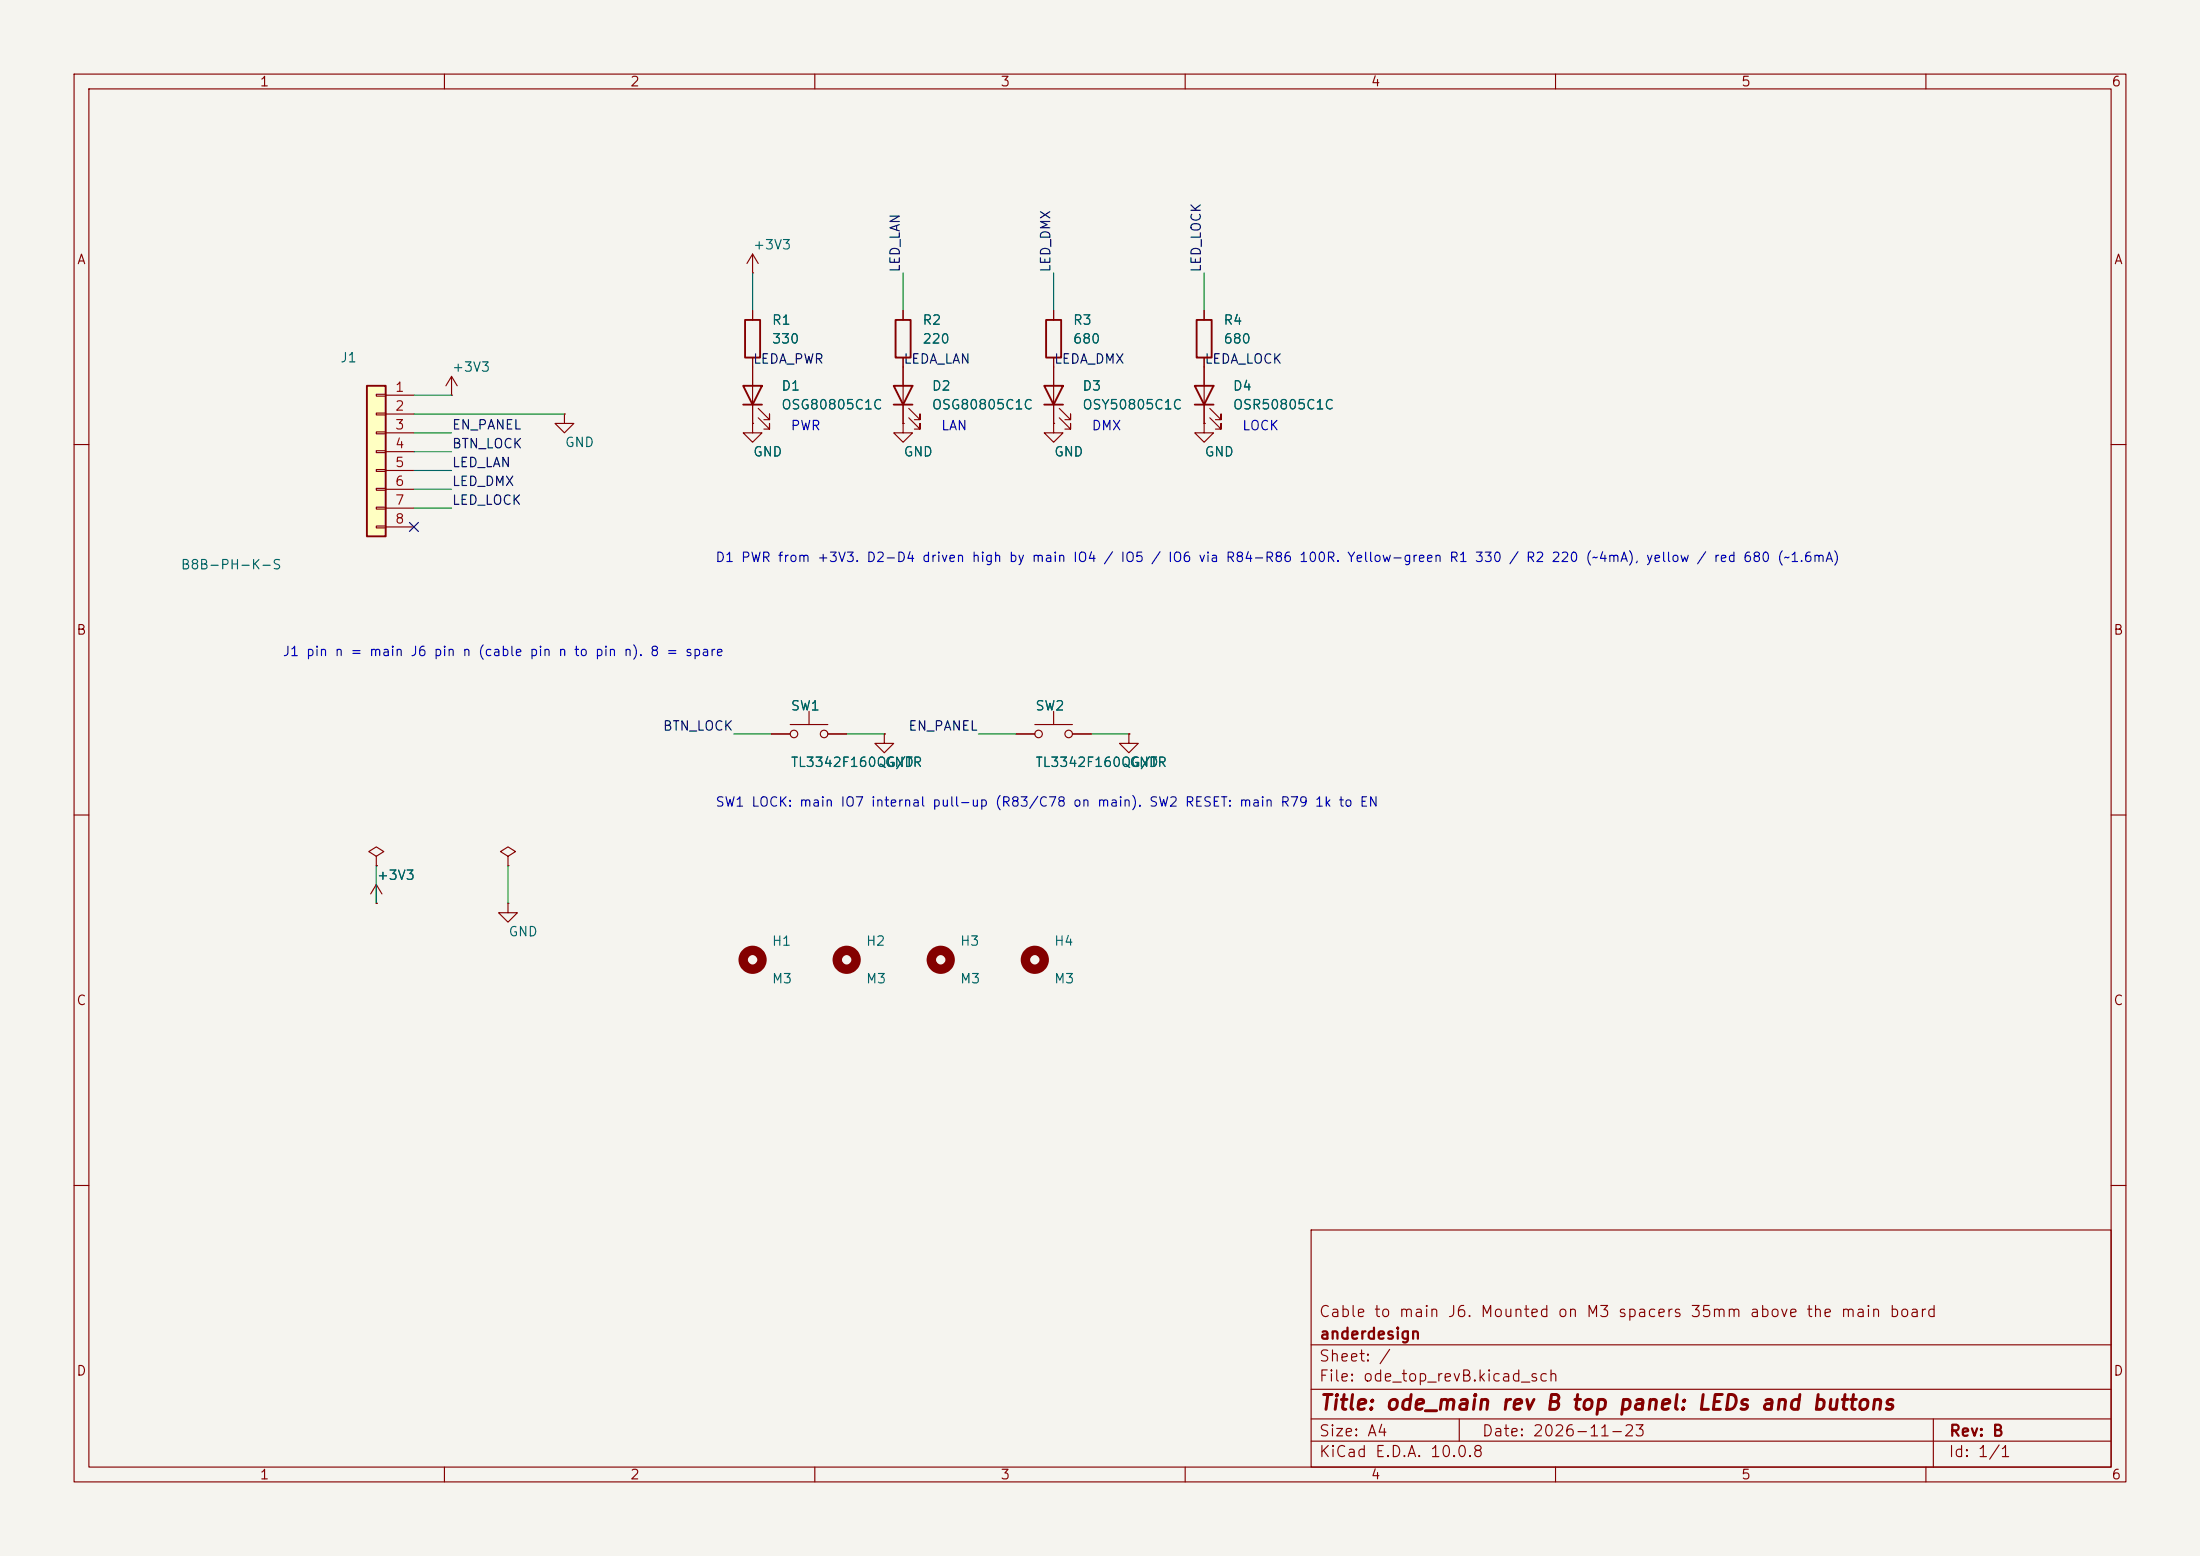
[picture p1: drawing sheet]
(kicad_sch
 (version 20260306)
 (generator "eeschema")
 (generator_version "10.0")
 (paper "A4")
 (title_block
  (title "ode_main rev B top panel: LEDs and buttons")
  (date "2026-11-23")
  (rev "B")
  (company "anderdesign")
  (comment 1 "Cable to main J6. Mounted on M3 spacers 35mm above the main board"))
 (lib_symbols
   (symbol "ode_top_revB:+3V3"
    (power global)
    (pin_numbers (hide yes))
    (pin_names
    (offset 0) (hide yes)) (exclude_from_sim no) (in_bom yes) (on_board yes)
    (in_pos_files yes)
    (duplicate_pin_numbers_are_jumpers no)
    (property "Reference" "#PWR" (at 0 -3.81 0) (show_name no) (do_not_autoplace no) (hide yes) (effects (font (size 1.27 1.27))))
    (property "Value" "+3V3" (at 0 3.556 0) (show_name no) (do_not_autoplace no) (effects (font (size 1.27 1.27))))
    (property "Footprint" "" (at 0 0 0) (show_name no) (do_not_autoplace no) (hide yes) (effects (font (size 1.27 1.27))))
    (property "Datasheet" "" (at 0 0 0) (show_name no) (do_not_autoplace no) (hide yes) (effects (font (size 1.27 1.27))))
    (property "Description" "Power symbol creates a global label with name \"+3V3\"" (at 0 0 0) (show_name no) (do_not_autoplace no) (hide yes) (effects (font (size 1.27 1.27))))
    (symbol "+3V3_0_1"
    (polyline (pts (xy -0.762 1.27) (xy 0 2.54)) (stroke (width 0) (type default)) (fill (type none)))
    (polyline (pts (xy 0 2.54) (xy 0.762 1.27)) (stroke (width 0) (type default)) (fill (type none)))
    (polyline (pts (xy 0 0) (xy 0 2.54)) (stroke (width 0) (type default)) (fill (type none))))
    (symbol "+3V3_1_1"
    (pin power_in line (at 0 0 90) (length 0) (name "" (effects (font (size 1.27 1.27)))) (number "1" (effects (font (size 1.27 1.27))))))
    (embedded_fonts no))
   (symbol "ode_top_revB:Conn_01x08"
    (pin_names
    (offset 1.016) (hide yes)) (exclude_from_sim no) (in_bom yes) (on_board yes)
    (in_pos_files yes)
    (duplicate_pin_numbers_are_jumpers no)
    (property "Reference" "J" (at 0 10.16 0) (show_name no) (do_not_autoplace no) (effects (font (size 1.27 1.27))))
    (property "Value" "Conn_01x08" (at 0 -12.7 0) (show_name no) (do_not_autoplace no) (effects (font (size 1.27 1.27))))
    (property "Footprint" "Connector_JST:JST_PH_B8B-PH-K_1x08_P2.00mm_Vertical" (at 0 0 0) (show_name no) (do_not_autoplace no) (hide yes) (effects (font (size 1.27 1.27))))
    (property "Datasheet" "" (at 0 0 0) (show_name no) (do_not_autoplace no) (hide yes) (effects (font (size 1.27 1.27))))
    (property "Description" "Generic connector, single row, 01x08, script generated (kicad-library-utils/schlib/autogen/connector/)" (at 0 0 0) (show_name no) (do_not_autoplace no) (hide yes) (effects (font (size 1.27 1.27))))
    (symbol "Conn_01x08_1_1"
    (rectangle (start -1.27 8.89) (end 1.27 -11.43) (stroke (width 0.254) (type default)) (fill (type background)))
    (rectangle (start -1.27 7.747) (end 0 7.493) (stroke (width 0.1524) (type default)) (fill (type none)))
    (rectangle (start -1.27 5.207) (end 0 4.953) (stroke (width 0.1524) (type default)) (fill (type none)))
    (rectangle (start -1.27 2.667) (end 0 2.413) (stroke (width 0.1524) (type default)) (fill (type none)))
    (rectangle (start -1.27 0.127) (end 0 -0.127) (stroke (width 0.1524) (type default)) (fill (type none)))
    (rectangle (start -1.27 -2.413) (end 0 -2.667) (stroke (width 0.1524) (type default)) (fill (type none)))
    (rectangle (start -1.27 -4.953) (end 0 -5.207) (stroke (width 0.1524) (type default)) (fill (type none)))
    (rectangle (start -1.27 -7.493) (end 0 -7.747) (stroke (width 0.1524) (type default)) (fill (type none)))
    (rectangle (start -1.27 -10.033) (end 0 -10.287) (stroke (width 0.1524) (type default)) (fill (type none)))
    (pin passive line (at -5.08 7.62 0) (length 3.81) (name "Pin_1" (effects (font (size 1.27 1.27)))) (number "1" (effects (font (size 1.27 1.27)))))
    (pin passive line (at -5.08 5.08 0) (length 3.81) (name "Pin_2" (effects (font (size 1.27 1.27)))) (number "2" (effects (font (size 1.27 1.27)))))
    (pin passive line (at -5.08 2.54 0) (length 3.81) (name "Pin_3" (effects (font (size 1.27 1.27)))) (number "3" (effects (font (size 1.27 1.27)))))
    (pin passive line (at -5.08 0 0) (length 3.81) (name "Pin_4" (effects (font (size 1.27 1.27)))) (number "4" (effects (font (size 1.27 1.27)))))
    (pin passive line (at -5.08 -2.54 0) (length 3.81) (name "Pin_5" (effects (font (size 1.27 1.27)))) (number "5" (effects (font (size 1.27 1.27)))))
    (pin passive line (at -5.08 -5.08 0) (length 3.81) (name "Pin_6" (effects (font (size 1.27 1.27)))) (number "6" (effects (font (size 1.27 1.27)))))
    (pin passive line (at -5.08 -7.62 0) (length 3.81) (name "Pin_7" (effects (font (size 1.27 1.27)))) (number "7" (effects (font (size 1.27 1.27)))))
    (pin passive line (at -5.08 -10.16 0) (length 3.81) (name "Pin_8" (effects (font (size 1.27 1.27)))) (number "8" (effects (font (size 1.27 1.27))))))
    (embedded_fonts no))
   (symbol "ode_top_revB:GND"
    (power global)
    (pin_numbers (hide yes))
    (pin_names
    (offset 0) (hide yes)) (exclude_from_sim no) (in_bom yes) (on_board yes)
    (in_pos_files yes)
    (duplicate_pin_numbers_are_jumpers no)
    (property "Reference" "#PWR" (at 0 -6.35 0) (show_name no) (do_not_autoplace no) (hide yes) (effects (font (size 1.27 1.27))))
    (property "Value" "GND" (at 0 -3.81 0) (show_name no) (do_not_autoplace no) (effects (font (size 1.27 1.27))))
    (property "Footprint" "" (at 0 0 0) (show_name no) (do_not_autoplace no) (hide yes) (effects (font (size 1.27 1.27))))
    (property "Datasheet" "" (at 0 0 0) (show_name no) (do_not_autoplace no) (hide yes) (effects (font (size 1.27 1.27))))
    (property "Description" "Power symbol creates a global label with name \"GND\" , ground" (at 0 0 0) (show_name no) (do_not_autoplace no) (hide yes) (effects (font (size 1.27 1.27))))
    (symbol "GND_0_1"
    (polyline (pts (xy 0 0) (xy 0 -1.27) (xy 1.27 -1.27) (xy 0 -2.54) (xy -1.27 -1.27) (xy 0 -1.27)) (stroke (width 0) (type default)) (fill (type none))))
    (symbol "GND_1_1"
    (pin power_in line (at 0 0 270) (length 0) (name "" (effects (font (size 1.27 1.27)))) (number "1" (effects (font (size 1.27 1.27))))))
    (embedded_fonts no))
   (symbol "ode_top_revB:LED"
    (pin_numbers (hide yes))
    (pin_names
    (offset 1.016) (hide yes)) (exclude_from_sim no) (in_bom yes) (on_board yes)
    (in_pos_files yes)
    (duplicate_pin_numbers_are_jumpers no)
    (property "Reference" "D" (at 0 2.54 0) (show_name no) (do_not_autoplace no) (effects (font (size 1.27 1.27))))
    (property "Value" "LED" (at 0 -2.54 0) (show_name no) (do_not_autoplace no) (effects (font (size 1.27 1.27))))
    (property "Footprint" "LED_SMD:LED_0805_2012Metric_Pad1.15x1.40mm_HandSolder" (at 0 0 0) (show_name no) (do_not_autoplace no) (hide yes) (effects (font (size 1.27 1.27))))
    (property "Datasheet" "" (at 0 0 0) (show_name no) (do_not_autoplace no) (hide yes) (effects (font (size 1.27 1.27))))
    (property "Description" "Light emitting diode" (at 0 0 0) (show_name no) (do_not_autoplace no) (hide yes) (effects (font (size 1.27 1.27))))
    (property "Sim.Pins" "1=K 2=A" (at 0 0 0) (show_name no) (do_not_autoplace no) (hide yes) (effects (font (size 1.27 1.27))))
    (symbol "LED_0_1"
    (polyline (pts (xy -3.048 -0.762) (xy -4.572 -2.286) (xy -3.81 -2.286) (xy -4.572 -2.286) (xy -4.572 -1.524)) (stroke (width 0) (type default)) (fill (type none)))
    (polyline (pts (xy -1.778 -0.762) (xy -3.302 -2.286) (xy -2.54 -2.286) (xy -3.302 -2.286) (xy -3.302 -1.524)) (stroke (width 0) (type default)) (fill (type none)))
    (polyline (pts (xy -1.27 0) (xy 1.27 0)) (stroke (width 0) (type default)) (fill (type none)))
    (polyline (pts (xy -1.27 -1.27) (xy -1.27 1.27)) (stroke (width 0.254) (type default)) (fill (type none)))
    (polyline (pts (xy 1.27 -1.27) (xy 1.27 1.27) (xy -1.27 0) (xy 1.27 -1.27)) (stroke (width 0.254) (type default)) (fill (type none))))
    (symbol "LED_1_1"
    (pin passive line (at -3.81 0 0) (length 2.54) (name "K" (effects (font (size 1.27 1.27)))) (number "1" (effects (font (size 1.27 1.27)))))
    (pin passive line (at 3.81 0 180) (length 2.54) (name "A" (effects (font (size 1.27 1.27)))) (number "2" (effects (font (size 1.27 1.27))))))
    (embedded_fonts no))
   (symbol "ode_top_revB:MountingHole"
    (pin_names
    (offset 1.016)) (exclude_from_sim no) (in_bom no) (on_board yes)
    (in_pos_files yes)
    (duplicate_pin_numbers_are_jumpers no)
    (property "Reference" "H" (at 0 5.08 0) (show_name no) (do_not_autoplace no) (effects (font (size 1.27 1.27))))
    (property "Value" "MountingHole" (at 0 3.175 0) (show_name no) (do_not_autoplace no) (effects (font (size 1.27 1.27))))
    (property "Footprint" "MountingHole:MountingHole_3.2mm_M3" (at 0 0 0) (show_name no) (do_not_autoplace no) (hide yes) (effects (font (size 1.27 1.27))))
    (property "Datasheet" "" (at 0 0 0) (show_name no) (do_not_autoplace no) (hide yes) (effects (font (size 1.27 1.27))))
    (property "Description" "Mounting Hole without connection" (at 0 0 0) (show_name no) (do_not_autoplace no) (hide yes) (effects (font (size 1.27 1.27))))
    (symbol "MountingHole_0_1"
    (circle (center 0 0) (radius 1.27) (stroke (width 1.27) (type default)) (fill (type none))))
    (embedded_fonts no))
   (symbol "ode_top_revB:PWR_FLAG"
    (power global)
    (pin_numbers (hide yes))
    (pin_names
    (offset 0) (hide yes)) (exclude_from_sim no) (in_bom yes) (on_board yes)
    (in_pos_files yes)
    (duplicate_pin_numbers_are_jumpers no)
    (property "Reference" "#FLG" (at 0 1.905 0) (show_name no) (do_not_autoplace no) (hide yes) (effects (font (size 1.27 1.27))))
    (property "Value" "PWR_FLAG" (at 0 3.81 0) (show_name no) (do_not_autoplace no) (effects (font (size 1.27 1.27))))
    (property "Footprint" "" (at 0 0 0) (show_name no) (do_not_autoplace no) (hide yes) (effects (font (size 1.27 1.27))))
    (property "Datasheet" "" (at 0 0 0) (show_name no) (do_not_autoplace no) (hide yes) (effects (font (size 1.27 1.27))))
    (property "Description" "Special symbol for telling ERC where power comes from" (at 0 0 0) (show_name no) (do_not_autoplace no) (hide yes) (effects (font (size 1.27 1.27))))
    (symbol "PWR_FLAG_0_0"
    (pin power_out line (at 0 0 90) (length 0) (name "" (effects (font (size 1.27 1.27)))) (number "1" (effects (font (size 1.27 1.27))))))
    (symbol "PWR_FLAG_0_1"
    (polyline (pts (xy 0 0) (xy 0 1.27) (xy -1.016 1.905) (xy 0 2.54) (xy 1.016 1.905) (xy 0 1.27)) (stroke (width 0) (type default)) (fill (type none))))
    (embedded_fonts no))
   (symbol "ode_top_revB:R"
    (pin_numbers (hide yes))
    (pin_names
    (offset 0)) (exclude_from_sim no) (in_bom yes) (on_board yes)
    (in_pos_files yes)
    (duplicate_pin_numbers_are_jumpers no)
    (property "Reference" "R" (at 2.032 0 90) (show_name no) (do_not_autoplace no) (effects (font (size 1.27 1.27))))
    (property "Value" "R" (at 0 0 90) (show_name no) (do_not_autoplace no) (effects (font (size 1.27 1.27))))
    (property "Footprint" "Resistor_SMD:R_0805_2012Metric_Pad1.20x1.40mm_HandSolder" (at -1.778 0 90) (show_name no) (do_not_autoplace no) (hide yes) (effects (font (size 1.27 1.27))))
    (property "Datasheet" "" (at 0 0 0) (show_name no) (do_not_autoplace no) (hide yes) (effects (font (size 1.27 1.27))))
    (property "Description" "Resistor" (at 0 0 0) (show_name no) (do_not_autoplace no) (hide yes) (effects (font (size 1.27 1.27))))
    (symbol "R_0_1"
    (rectangle (start -1.016 -2.54) (end 1.016 2.54) (stroke (width 0.254) (type default)) (fill (type none))))
    (symbol "R_1_1"
    (pin passive line (at 0 3.81 270) (length 1.27) (name "" (effects (font (size 1.27 1.27)))) (number "1" (effects (font (size 1.27 1.27)))))
    (pin passive line (at 0 -3.81 90) (length 1.27) (name "" (effects (font (size 1.27 1.27)))) (number "2" (effects (font (size 1.27 1.27))))))
    (embedded_fonts no))
   (symbol "ode_top_revB:SW_Push"
    (pin_numbers (hide yes))
    (pin_names
    (offset 1.016) (hide yes)) (exclude_from_sim no) (in_bom yes) (on_board yes)
    (in_pos_files yes)
    (duplicate_pin_numbers_are_jumpers no)
    (property "Reference" "SW" (at 1.27 2.54 0) (show_name no) (do_not_autoplace no) (effects (font (size 1.27 1.27)) (justify left)))
    (property "Value" "SW_Push" (at 0 -1.524 0) (show_name no) (do_not_autoplace no) (effects (font (size 1.27 1.27))))
    (property "Footprint" "Button_Switch_SMD:SW_SPST_TL3342" (at 0 5.08 0) (show_name no) (do_not_autoplace no) (hide yes) (effects (font (size 1.27 1.27))))
    (property "Datasheet" "" (at 0 5.08 0) (show_name no) (do_not_autoplace no) (hide yes) (effects (font (size 1.27 1.27))))
    (property "Description" "Push button switch, generic, two pins" (at 0 0 0) (show_name no) (do_not_autoplace no) (hide yes) (effects (font (size 1.27 1.27))))
    (symbol "SW_Push_0_1"
    (circle (center -2.032 0) (radius 0.508) (stroke (width 0) (type default)) (fill (type none)))
    (polyline (pts (xy 0 1.27) (xy 0 3.048)) (stroke (width 0) (type default)) (fill (type none)))
    (circle (center 2.032 0) (radius 0.508) (stroke (width 0) (type default)) (fill (type none)))
    (polyline (pts (xy 2.54 1.27) (xy -2.54 1.27)) (stroke (width 0) (type default)) (fill (type none)))
    (pin passive line (at -5.08 0 0) (length 2.54) (name "1" (effects (font (size 1.27 1.27)))) (number "1" (effects (font (size 1.27 1.27)))))
    (pin passive line (at 5.08 0 180) (length 2.54) (name "2" (effects (font (size 1.27 1.27)))) (number "2" (effects (font (size 1.27 1.27))))))
    (embedded_fonts no)))
 (wire
  (pts (xy 55.88 53.34) (xy 60.96 53.34))
  (stroke (width 0) (type default)))
 (wire
  (pts (xy 55.88 58.42) (xy 60.96 58.42))
  (stroke (width 0) (type default)))
 (wire
  (pts (xy 55.88 60.96) (xy 60.96 60.96))
  (stroke (width 0) (type default)))
 (wire
  (pts (xy 55.88 63.5) (xy 60.96 63.5))
  (stroke (width 0) (type default)))
 (wire
  (pts (xy 55.88 66.04) (xy 60.96 66.04))
  (stroke (width 0) (type default)))
 (wire
  (pts (xy 55.88 68.58) (xy 60.96 68.58))
  (stroke (width 0) (type default)))
 (wire
  (pts (xy 55.88 55.88) (xy 76.2 55.88))
  (stroke (width 0) (type default)))
 (wire
  (pts (xy 101.6 41.91) (xy 101.6 36.83))
  (stroke (width 0) (type default)))
 (wire
  (pts (xy 121.92 41.91) (xy 121.92 36.83))
  (stroke (width 0) (type default)))
 (wire
  (pts (xy 142.24 41.91) (xy 142.24 36.83))
  (stroke (width 0) (type default)))
 (wire
  (pts (xy 162.56 41.91) (xy 162.56 36.83))
  (stroke (width 0) (type default)))
 (wire
  (pts (xy 104.14 99.06) (xy 99.06 99.06))
  (stroke (width 0) (type default)))
 (wire
  (pts (xy 114.3 99.06) (xy 119.38 99.06))
  (stroke (width 0) (type default)))
 (wire
  (pts (xy 137.16 99.06) (xy 132.08 99.06))
  (stroke (width 0) (type default)))
 (wire
  (pts (xy 147.32 99.06) (xy 152.4 99.06))
  (stroke (width 0) (type default)))
 (wire
  (pts (xy 50.8 116.84) (xy 50.8 121.92))
  (stroke (width 0) (type default)))
 (wire
  (pts (xy 68.58 116.84) (xy 68.58 121.92))
  (stroke (width 0) (type default)))
 (symbol
  (lib_id "ode_top_revB:Conn_01x08")
  (at 50.8 60.96 0)
  (mirror y)
  (unit 1)
  (body_style 1)
  (exclude_from_sim no)
  (in_bom yes)
  (on_board yes)
  (in_pos_files yes)
  (dnp no)
  (property "Reference" "J1" (at 48.26 48.26 0) (show_name no) (do_not_autoplace no) (effects (font (size 1.27 1.27)) (justify left)))
  (property "Value" "B8B-PH-K-S" (at 38.1 76.2 0) (show_name no) (do_not_autoplace no) (effects (font (size 1.27 1.27)) (justify left)))
  (property "Footprint" "Connector_JST:JST_PH_B8B-PH-K_1x08_P2.00mm_Vertical" (at 50.8 60.96 0) (show_name no) (do_not_autoplace no) (hide yes) (effects (font (size 1.27 1.27)) (justify left)))
  (property "Datasheet" "" (at 50.8 60.96 0) (show_name no) (do_not_autoplace no) (hide yes) (effects (font (size 1.27 1.27)) (justify left)))
  (property "Description" "" (at 50.8 60.96 0) (show_name no) (do_not_autoplace no) (hide yes) (effects (font (size 1.27 1.27)) (justify left)))
  (pin "1")
  (pin "2")
  (pin "3")
  (pin "4")
  (pin "5")
  (pin "6")
  (pin "7")
  (pin "8"))
 (no_connect
  (at 55.88 71.12))
 (symbol
  (lib_id "ode_top_revB:+3V3")
  (at 60.96 53.34 0)
  (unit 1)
  (body_style 1)
  (exclude_from_sim no)
  (in_bom yes)
  (on_board yes)
  (in_pos_files yes)
  (dnp no)
  (property "Reference" "#PWR3001" (at 60.96 53.34 0) (show_name no) (do_not_autoplace no) (hide yes) (effects (font (size 1.27 1.27)) (justify left)))
  (property "Value" "+3V3" (at 60.96 49.53 0) (show_name no) (do_not_autoplace no) (effects (font (size 1.27 1.27)) (justify left)))
  (property "Footprint" "" (at 60.96 53.34 0) (show_name no) (do_not_autoplace no) (hide yes) (effects (font (size 1.27 1.27)) (justify left)))
  (property "Datasheet" "" (at 60.96 53.34 0) (show_name no) (do_not_autoplace no) (hide yes) (effects (font (size 1.27 1.27)) (justify left)))
  (property "Description" "" (at 60.96 53.34 0) (show_name no) (do_not_autoplace no) (hide yes) (effects (font (size 1.27 1.27)) (justify left)))
  (pin "1"))
 (label "EN_PANEL"
  (at 60.96 58.42 0)
  (effects (font (size 1.27 1.27)) (justify left bottom)))
 (label "BTN_LOCK"
  (at 60.96 60.96 0)
  (effects (font (size 1.27 1.27)) (justify left bottom)))
 (label "LED_LAN"
  (at 60.96 63.5 0)
  (effects (font (size 1.27 1.27)) (justify left bottom)))
 (label "LED_DMX"
  (at 60.96 66.04 0)
  (effects (font (size 1.27 1.27)) (justify left bottom)))
 (label "LED_LOCK"
  (at 60.96 68.58 0)
  (effects (font (size 1.27 1.27)) (justify left bottom)))
 (symbol
  (lib_id "ode_top_revB:GND")
  (at 76.2 55.88 0)
  (unit 1)
  (body_style 1)
  (exclude_from_sim no)
  (in_bom yes)
  (on_board yes)
  (in_pos_files yes)
  (dnp no)
  (property "Reference" "#GND001" (at 76.2 55.88 0) (show_name no) (do_not_autoplace no) (hide yes) (effects (font (size 1.27 1.27)) (justify left)))
  (property "Value" "GND" (at 76.2 59.69 0) (show_name no) (do_not_autoplace no) (effects (font (size 1.27 1.27)) (justify left)))
  (property "Footprint" "" (at 76.2 55.88 0) (show_name no) (do_not_autoplace no) (hide yes) (effects (font (size 1.27 1.27)) (justify left)))
  (property "Datasheet" "" (at 76.2 55.88 0) (show_name no) (do_not_autoplace no) (hide yes) (effects (font (size 1.27 1.27)) (justify left)))
  (property "Description" "" (at 76.2 55.88 0) (show_name no) (do_not_autoplace no) (hide yes) (effects (font (size 1.27 1.27)) (justify left)))
  (pin "1"))
 (text "J1 pin n = main J6 pin n (cable pin n to pin n). 8 = spare"
  (exclude_from_sim no)
  (at 38.1 88.9 0)
  (effects (font (size 1.27 1.27)) (justify left bottom)))
 (symbol
  (lib_id "ode_top_revB:R")
  (at 101.6 45.72 0)
  (unit 1)
  (body_style 1)
  (exclude_from_sim no)
  (in_bom yes)
  (on_board yes)
  (in_pos_files yes)
  (dnp no)
  (property "Reference" "R1" (at 104.14 43.18 0) (show_name no) (do_not_autoplace no) (effects (font (size 1.27 1.27)) (justify left)))
  (property "Value" "330" (at 104.14 45.72 0) (show_name no) (do_not_autoplace no) (effects (font (size 1.27 1.27)) (justify left)))
  (property "Footprint" "Resistor_SMD:R_0805_2012Metric_Pad1.20x1.40mm_HandSolder" (at 101.6 45.72 0) (show_name no) (do_not_autoplace no) (hide yes) (effects (font (size 1.27 1.27)) (justify left)))
  (property "Datasheet" "" (at 101.6 45.72 0) (show_name no) (do_not_autoplace no) (hide yes) (effects (font (size 1.27 1.27)) (justify left)))
  (property "Description" "" (at 101.6 45.72 0) (show_name no) (do_not_autoplace no) (hide yes) (effects (font (size 1.27 1.27)) (justify left)))
  (pin "1")
  (pin "2"))
 (symbol
  (lib_id "ode_top_revB:+3V3")
  (at 101.6 36.83 0)
  (unit 1)
  (body_style 1)
  (exclude_from_sim no)
  (in_bom yes)
  (on_board yes)
  (in_pos_files yes)
  (dnp no)
  (property "Reference" "#PWR3002" (at 101.6 36.83 0) (show_name no) (do_not_autoplace no) (hide yes) (effects (font (size 1.27 1.27)) (justify left)))
  (property "Value" "+3V3" (at 101.6 33.02 0) (show_name no) (do_not_autoplace no) (effects (font (size 1.27 1.27)) (justify left)))
  (property "Footprint" "" (at 101.6 36.83 0) (show_name no) (do_not_autoplace no) (hide yes) (effects (font (size 1.27 1.27)) (justify left)))
  (property "Datasheet" "" (at 101.6 36.83 0) (show_name no) (do_not_autoplace no) (hide yes) (effects (font (size 1.27 1.27)) (justify left)))
  (property "Description" "" (at 101.6 36.83 0) (show_name no) (do_not_autoplace no) (hide yes) (effects (font (size 1.27 1.27)) (justify left)))
  (pin "1"))
 (label "LEDA_PWR"
  (at 101.6 49.53 0)
  (effects (font (size 1.27 1.27)) (justify left bottom)))
 (text "PWR"
  (exclude_from_sim no)
  (at 106.68 58.42 0)
  (effects (font (size 1.27 1.27)) (justify left bottom)))
 (symbol
  (lib_id "ode_top_revB:LED")
  (at 101.6 53.34 90)
  (unit 1)
  (body_style 1)
  (exclude_from_sim no)
  (in_bom yes)
  (on_board yes)
  (in_pos_files yes)
  (dnp no)
  (property "Reference" "D1" (at 105.41 52.07 270) (show_name no) (do_not_autoplace no) (effects (font (size 1.27 1.27)) (justify left)))
  (property "Value" "OSG80805C1C" (at 105.41 54.61 270) (show_name no) (do_not_autoplace no) (effects (font (size 1.27 1.27)) (justify left)))
  (property "Footprint" "LED_SMD:LED_0805_2012Metric_Pad1.15x1.40mm_HandSolder" (at 101.6 53.34 270) (show_name no) (do_not_autoplace no) (hide yes) (effects (font (size 1.27 1.27)) (justify left)))
  (property "Datasheet" "" (at 101.6 53.34 270) (show_name no) (do_not_autoplace no) (hide yes) (effects (font (size 1.27 1.27)) (justify left)))
  (property "Description" "" (at 101.6 53.34 270) (show_name no) (do_not_autoplace no) (hide yes) (effects (font (size 1.27 1.27)) (justify left)))
  (pin "1")
  (pin "2"))
 (symbol
  (lib_id "ode_top_revB:GND")
  (at 101.6 57.15 0)
  (unit 1)
  (body_style 1)
  (exclude_from_sim no)
  (in_bom yes)
  (on_board yes)
  (in_pos_files yes)
  (dnp no)
  (property "Reference" "#GND002" (at 101.6 57.15 0) (show_name no) (do_not_autoplace no) (hide yes) (effects (font (size 1.27 1.27)) (justify left)))
  (property "Value" "GND" (at 101.6 60.96 0) (show_name no) (do_not_autoplace no) (effects (font (size 1.27 1.27)) (justify left)))
  (property "Footprint" "" (at 101.6 57.15 0) (show_name no) (do_not_autoplace no) (hide yes) (effects (font (size 1.27 1.27)) (justify left)))
  (property "Datasheet" "" (at 101.6 57.15 0) (show_name no) (do_not_autoplace no) (hide yes) (effects (font (size 1.27 1.27)) (justify left)))
  (property "Description" "" (at 101.6 57.15 0) (show_name no) (do_not_autoplace no) (hide yes) (effects (font (size 1.27 1.27)) (justify left)))
  (pin "1"))
 (symbol
  (lib_id "ode_top_revB:R")
  (at 121.92 45.72 0)
  (unit 1)
  (body_style 1)
  (exclude_from_sim no)
  (in_bom yes)
  (on_board yes)
  (in_pos_files yes)
  (dnp no)
  (property "Reference" "R2" (at 124.46 43.18 0) (show_name no) (do_not_autoplace no) (effects (font (size 1.27 1.27)) (justify left)))
  (property "Value" "220" (at 124.46 45.72 0) (show_name no) (do_not_autoplace no) (effects (font (size 1.27 1.27)) (justify left)))
  (property "Footprint" "Resistor_SMD:R_0805_2012Metric_Pad1.20x1.40mm_HandSolder" (at 121.92 45.72 0) (show_name no) (do_not_autoplace no) (hide yes) (effects (font (size 1.27 1.27)) (justify left)))
  (property "Datasheet" "" (at 121.92 45.72 0) (show_name no) (do_not_autoplace no) (hide yes) (effects (font (size 1.27 1.27)) (justify left)))
  (property "Description" "" (at 121.92 45.72 0) (show_name no) (do_not_autoplace no) (hide yes) (effects (font (size 1.27 1.27)) (justify left)))
  (pin "1")
  (pin "2"))
 (label "LED_LAN"
  (at 121.92 36.83 90)
  (effects (font (size 1.27 1.27)) (justify left bottom)))
 (label "LEDA_LAN"
  (at 121.92 49.53 0)
  (effects (font (size 1.27 1.27)) (justify left bottom)))
 (text "LAN"
  (exclude_from_sim no)
  (at 127 58.42 0)
  (effects (font (size 1.27 1.27)) (justify left bottom)))
 (symbol
  (lib_id "ode_top_revB:LED")
  (at 121.92 53.34 90)
  (unit 1)
  (body_style 1)
  (exclude_from_sim no)
  (in_bom yes)
  (on_board yes)
  (in_pos_files yes)
  (dnp no)
  (property "Reference" "D2" (at 125.73 52.07 270) (show_name no) (do_not_autoplace no) (effects (font (size 1.27 1.27)) (justify left)))
  (property "Value" "OSG80805C1C" (at 125.73 54.61 270) (show_name no) (do_not_autoplace no) (effects (font (size 1.27 1.27)) (justify left)))
  (property "Footprint" "LED_SMD:LED_0805_2012Metric_Pad1.15x1.40mm_HandSolder" (at 121.92 53.34 270) (show_name no) (do_not_autoplace no) (hide yes) (effects (font (size 1.27 1.27)) (justify left)))
  (property "Datasheet" "" (at 121.92 53.34 270) (show_name no) (do_not_autoplace no) (hide yes) (effects (font (size 1.27 1.27)) (justify left)))
  (property "Description" "" (at 121.92 53.34 270) (show_name no) (do_not_autoplace no) (hide yes) (effects (font (size 1.27 1.27)) (justify left)))
  (pin "1")
  (pin "2"))
 (symbol
  (lib_id "ode_top_revB:GND")
  (at 121.92 57.15 0)
  (unit 1)
  (body_style 1)
  (exclude_from_sim no)
  (in_bom yes)
  (on_board yes)
  (in_pos_files yes)
  (dnp no)
  (property "Reference" "#GND003" (at 121.92 57.15 0) (show_name no) (do_not_autoplace no) (hide yes) (effects (font (size 1.27 1.27)) (justify left)))
  (property "Value" "GND" (at 121.92 60.96 0) (show_name no) (do_not_autoplace no) (effects (font (size 1.27 1.27)) (justify left)))
  (property "Footprint" "" (at 121.92 57.15 0) (show_name no) (do_not_autoplace no) (hide yes) (effects (font (size 1.27 1.27)) (justify left)))
  (property "Datasheet" "" (at 121.92 57.15 0) (show_name no) (do_not_autoplace no) (hide yes) (effects (font (size 1.27 1.27)) (justify left)))
  (property "Description" "" (at 121.92 57.15 0) (show_name no) (do_not_autoplace no) (hide yes) (effects (font (size 1.27 1.27)) (justify left)))
  (pin "1"))
 (symbol
  (lib_id "ode_top_revB:R")
  (at 142.24 45.72 0)
  (unit 1)
  (body_style 1)
  (exclude_from_sim no)
  (in_bom yes)
  (on_board yes)
  (in_pos_files yes)
  (dnp no)
  (property "Reference" "R3" (at 144.78 43.18 0) (show_name no) (do_not_autoplace no) (effects (font (size 1.27 1.27)) (justify left)))
  (property "Value" "680" (at 144.78 45.72 0) (show_name no) (do_not_autoplace no) (effects (font (size 1.27 1.27)) (justify left)))
  (property "Footprint" "Resistor_SMD:R_0805_2012Metric_Pad1.20x1.40mm_HandSolder" (at 142.24 45.72 0) (show_name no) (do_not_autoplace no) (hide yes) (effects (font (size 1.27 1.27)) (justify left)))
  (property "Datasheet" "" (at 142.24 45.72 0) (show_name no) (do_not_autoplace no) (hide yes) (effects (font (size 1.27 1.27)) (justify left)))
  (property "Description" "" (at 142.24 45.72 0) (show_name no) (do_not_autoplace no) (hide yes) (effects (font (size 1.27 1.27)) (justify left)))
  (pin "1")
  (pin "2"))
 (label "LED_DMX"
  (at 142.24 36.83 90)
  (effects (font (size 1.27 1.27)) (justify left bottom)))
 (label "LEDA_DMX"
  (at 142.24 49.53 0)
  (effects (font (size 1.27 1.27)) (justify left bottom)))
 (text "DMX"
  (exclude_from_sim no)
  (at 147.32 58.42 0)
  (effects (font (size 1.27 1.27)) (justify left bottom)))
 (symbol
  (lib_id "ode_top_revB:LED")
  (at 142.24 53.34 90)
  (unit 1)
  (body_style 1)
  (exclude_from_sim no)
  (in_bom yes)
  (on_board yes)
  (in_pos_files yes)
  (dnp no)
  (property "Reference" "D3" (at 146.05 52.07 270) (show_name no) (do_not_autoplace no) (effects (font (size 1.27 1.27)) (justify left)))
  (property "Value" "OSY50805C1C" (at 146.05 54.61 270) (show_name no) (do_not_autoplace no) (effects (font (size 1.27 1.27)) (justify left)))
  (property "Footprint" "LED_SMD:LED_0805_2012Metric_Pad1.15x1.40mm_HandSolder" (at 142.24 53.34 270) (show_name no) (do_not_autoplace no) (hide yes) (effects (font (size 1.27 1.27)) (justify left)))
  (property "Datasheet" "" (at 142.24 53.34 270) (show_name no) (do_not_autoplace no) (hide yes) (effects (font (size 1.27 1.27)) (justify left)))
  (property "Description" "" (at 142.24 53.34 270) (show_name no) (do_not_autoplace no) (hide yes) (effects (font (size 1.27 1.27)) (justify left)))
  (pin "1")
  (pin "2"))
 (symbol
  (lib_id "ode_top_revB:GND")
  (at 142.24 57.15 0)
  (unit 1)
  (body_style 1)
  (exclude_from_sim no)
  (in_bom yes)
  (on_board yes)
  (in_pos_files yes)
  (dnp no)
  (property "Reference" "#GND004" (at 142.24 57.15 0) (show_name no) (do_not_autoplace no) (hide yes) (effects (font (size 1.27 1.27)) (justify left)))
  (property "Value" "GND" (at 142.24 60.96 0) (show_name no) (do_not_autoplace no) (effects (font (size 1.27 1.27)) (justify left)))
  (property "Footprint" "" (at 142.24 57.15 0) (show_name no) (do_not_autoplace no) (hide yes) (effects (font (size 1.27 1.27)) (justify left)))
  (property "Datasheet" "" (at 142.24 57.15 0) (show_name no) (do_not_autoplace no) (hide yes) (effects (font (size 1.27 1.27)) (justify left)))
  (property "Description" "" (at 142.24 57.15 0) (show_name no) (do_not_autoplace no) (hide yes) (effects (font (size 1.27 1.27)) (justify left)))
  (pin "1"))
 (symbol
  (lib_id "ode_top_revB:R")
  (at 162.56 45.72 0)
  (unit 1)
  (body_style 1)
  (exclude_from_sim no)
  (in_bom yes)
  (on_board yes)
  (in_pos_files yes)
  (dnp no)
  (property "Reference" "R4" (at 165.1 43.18 0) (show_name no) (do_not_autoplace no) (effects (font (size 1.27 1.27)) (justify left)))
  (property "Value" "680" (at 165.1 45.72 0) (show_name no) (do_not_autoplace no) (effects (font (size 1.27 1.27)) (justify left)))
  (property "Footprint" "Resistor_SMD:R_0805_2012Metric_Pad1.20x1.40mm_HandSolder" (at 162.56 45.72 0) (show_name no) (do_not_autoplace no) (hide yes) (effects (font (size 1.27 1.27)) (justify left)))
  (property "Datasheet" "" (at 162.56 45.72 0) (show_name no) (do_not_autoplace no) (hide yes) (effects (font (size 1.27 1.27)) (justify left)))
  (property "Description" "" (at 162.56 45.72 0) (show_name no) (do_not_autoplace no) (hide yes) (effects (font (size 1.27 1.27)) (justify left)))
  (pin "1")
  (pin "2"))
 (label "LED_LOCK"
  (at 162.56 36.83 90)
  (effects (font (size 1.27 1.27)) (justify left bottom)))
 (label "LEDA_LOCK"
  (at 162.56 49.53 0)
  (effects (font (size 1.27 1.27)) (justify left bottom)))
 (text "LOCK"
  (exclude_from_sim no)
  (at 167.64 58.42 0)
  (effects (font (size 1.27 1.27)) (justify left bottom)))
 (symbol
  (lib_id "ode_top_revB:LED")
  (at 162.56 53.34 90)
  (unit 1)
  (body_style 1)
  (exclude_from_sim no)
  (in_bom yes)
  (on_board yes)
  (in_pos_files yes)
  (dnp no)
  (property "Reference" "D4" (at 166.37 52.07 270) (show_name no) (do_not_autoplace no) (effects (font (size 1.27 1.27)) (justify left)))
  (property "Value" "OSR50805C1C" (at 166.37 54.61 270) (show_name no) (do_not_autoplace no) (effects (font (size 1.27 1.27)) (justify left)))
  (property "Footprint" "LED_SMD:LED_0805_2012Metric_Pad1.15x1.40mm_HandSolder" (at 162.56 53.34 270) (show_name no) (do_not_autoplace no) (hide yes) (effects (font (size 1.27 1.27)) (justify left)))
  (property "Datasheet" "" (at 162.56 53.34 270) (show_name no) (do_not_autoplace no) (hide yes) (effects (font (size 1.27 1.27)) (justify left)))
  (property "Description" "" (at 162.56 53.34 270) (show_name no) (do_not_autoplace no) (hide yes) (effects (font (size 1.27 1.27)) (justify left)))
  (pin "1")
  (pin "2"))
 (symbol
  (lib_id "ode_top_revB:GND")
  (at 162.56 57.15 0)
  (unit 1)
  (body_style 1)
  (exclude_from_sim no)
  (in_bom yes)
  (on_board yes)
  (in_pos_files yes)
  (dnp no)
  (property "Reference" "#GND005" (at 162.56 57.15 0) (show_name no) (do_not_autoplace no) (hide yes) (effects (font (size 1.27 1.27)) (justify left)))
  (property "Value" "GND" (at 162.56 60.96 0) (show_name no) (do_not_autoplace no) (effects (font (size 1.27 1.27)) (justify left)))
  (property "Footprint" "" (at 162.56 57.15 0) (show_name no) (do_not_autoplace no) (hide yes) (effects (font (size 1.27 1.27)) (justify left)))
  (property "Datasheet" "" (at 162.56 57.15 0) (show_name no) (do_not_autoplace no) (hide yes) (effects (font (size 1.27 1.27)) (justify left)))
  (property "Description" "" (at 162.56 57.15 0) (show_name no) (do_not_autoplace no) (hide yes) (effects (font (size 1.27 1.27)) (justify left)))
  (pin "1"))
 (text "D1 PWR from +3V3. D2-D4 driven high by main IO4 / IO5 / IO6 via R84-R86 100R. Yellow-green R1 330 / R2 220 (~4mA), yellow / red 680 (~1.6mA)"
  (exclude_from_sim no)
  (at 96.52 76.2 0)
  (effects (font (size 1.27 1.27)) (justify left bottom)))
 (symbol
  (lib_id "ode_top_revB:SW_Push")
  (at 109.22 99.06 0)
  (unit 1)
  (body_style 1)
  (exclude_from_sim no)
  (in_bom yes)
  (on_board yes)
  (in_pos_files yes)
  (dnp no)
  (property "Reference" "SW1" (at 106.68 95.25 0) (show_name no) (do_not_autoplace no) (effects (font (size 1.27 1.27)) (justify left)))
  (property "Value" "TL3342F160QG/TR" (at 106.68 102.87 0) (show_name no) (do_not_autoplace no) (effects (font (size 1.27 1.27)) (justify left)))
  (property "Footprint" "Button_Switch_SMD:SW_SPST_TL3342" (at 109.22 99.06 0) (show_name no) (do_not_autoplace no) (hide yes) (effects (font (size 1.27 1.27)) (justify left)))
  (property "Datasheet" "" (at 109.22 99.06 0) (show_name no) (do_not_autoplace no) (hide yes) (effects (font (size 1.27 1.27)) (justify left)))
  (property "Description" "" (at 109.22 99.06 0) (show_name no) (do_not_autoplace no) (hide yes) (effects (font (size 1.27 1.27)) (justify left)))
  (pin "1")
  (pin "2"))
 (label "BTN_LOCK"
  (at 99.06 99.06 180)
  (effects (font (size 1.27 1.27)) (justify right bottom)))
 (symbol
  (lib_id "ode_top_revB:GND")
  (at 119.38 99.06 0)
  (unit 1)
  (body_style 1)
  (exclude_from_sim no)
  (in_bom yes)
  (on_board yes)
  (in_pos_files yes)
  (dnp no)
  (property "Reference" "#GND006" (at 119.38 99.06 0) (show_name no) (do_not_autoplace no) (hide yes) (effects (font (size 1.27 1.27)) (justify left)))
  (property "Value" "GND" (at 119.38 102.87 0) (show_name no) (do_not_autoplace no) (effects (font (size 1.27 1.27)) (justify left)))
  (property "Footprint" "" (at 119.38 99.06 0) (show_name no) (do_not_autoplace no) (hide yes) (effects (font (size 1.27 1.27)) (justify left)))
  (property "Datasheet" "" (at 119.38 99.06 0) (show_name no) (do_not_autoplace no) (hide yes) (effects (font (size 1.27 1.27)) (justify left)))
  (property "Description" "" (at 119.38 99.06 0) (show_name no) (do_not_autoplace no) (hide yes) (effects (font (size 1.27 1.27)) (justify left)))
  (pin "1"))
 (symbol
  (lib_id "ode_top_revB:SW_Push")
  (at 142.24 99.06 0)
  (unit 1)
  (body_style 1)
  (exclude_from_sim no)
  (in_bom yes)
  (on_board yes)
  (in_pos_files yes)
  (dnp no)
  (property "Reference" "SW2" (at 139.7 95.25 0) (show_name no) (do_not_autoplace no) (effects (font (size 1.27 1.27)) (justify left)))
  (property "Value" "TL3342F160QG/TR" (at 139.7 102.87 0) (show_name no) (do_not_autoplace no) (effects (font (size 1.27 1.27)) (justify left)))
  (property "Footprint" "Button_Switch_SMD:SW_SPST_TL3342" (at 142.24 99.06 0) (show_name no) (do_not_autoplace no) (hide yes) (effects (font (size 1.27 1.27)) (justify left)))
  (property "Datasheet" "" (at 142.24 99.06 0) (show_name no) (do_not_autoplace no) (hide yes) (effects (font (size 1.27 1.27)) (justify left)))
  (property "Description" "" (at 142.24 99.06 0) (show_name no) (do_not_autoplace no) (hide yes) (effects (font (size 1.27 1.27)) (justify left)))
  (pin "1")
  (pin "2"))
 (label "EN_PANEL"
  (at 132.08 99.06 180)
  (effects (font (size 1.27 1.27)) (justify right bottom)))
 (symbol
  (lib_id "ode_top_revB:GND")
  (at 152.4 99.06 0)
  (unit 1)
  (body_style 1)
  (exclude_from_sim no)
  (in_bom yes)
  (on_board yes)
  (in_pos_files yes)
  (dnp no)
  (property "Reference" "#GND007" (at 152.4 99.06 0) (show_name no) (do_not_autoplace no) (hide yes) (effects (font (size 1.27 1.27)) (justify left)))
  (property "Value" "GND" (at 152.4 102.87 0) (show_name no) (do_not_autoplace no) (effects (font (size 1.27 1.27)) (justify left)))
  (property "Footprint" "" (at 152.4 99.06 0) (show_name no) (do_not_autoplace no) (hide yes) (effects (font (size 1.27 1.27)) (justify left)))
  (property "Datasheet" "" (at 152.4 99.06 0) (show_name no) (do_not_autoplace no) (hide yes) (effects (font (size 1.27 1.27)) (justify left)))
  (property "Description" "" (at 152.4 99.06 0) (show_name no) (do_not_autoplace no) (hide yes) (effects (font (size 1.27 1.27)) (justify left)))
  (pin "1"))
 (text "SW1 LOCK: main IO7 internal pull-up (R83/C78 on main). SW2 RESET: main R79 1k to EN"
  (exclude_from_sim no)
  (at 96.52 109.22 0)
  (effects (font (size 1.27 1.27)) (justify left bottom)))
 (symbol
  (lib_id "ode_top_revB:MountingHole")
  (at 101.6 129.54 0)
  (unit 1)
  (body_style 1)
  (exclude_from_sim no)
  (in_bom no)
  (on_board yes)
  (in_pos_files yes)
  (dnp no)
  (property "Reference" "H1" (at 104.14 127 0) (show_name no) (do_not_autoplace no) (effects (font (size 1.27 1.27)) (justify left)))
  (property "Value" "M3" (at 104.14 132.08 0) (show_name no) (do_not_autoplace no) (effects (font (size 1.27 1.27)) (justify left)))
  (property "Footprint" "MountingHole:MountingHole_3.2mm_M3" (at 101.6 129.54 0) (show_name no) (do_not_autoplace no) (hide yes) (effects (font (size 1.27 1.27)) (justify left)))
  (property "Datasheet" "" (at 101.6 129.54 0) (show_name no) (do_not_autoplace no) (hide yes) (effects (font (size 1.27 1.27)) (justify left)))
  (property "Description" "" (at 101.6 129.54 0) (show_name no) (do_not_autoplace no) (hide yes) (effects (font (size 1.27 1.27)) (justify left))))
 (symbol
  (lib_id "ode_top_revB:MountingHole")
  (at 114.3 129.54 0)
  (unit 1)
  (body_style 1)
  (exclude_from_sim no)
  (in_bom no)
  (on_board yes)
  (in_pos_files yes)
  (dnp no)
  (property "Reference" "H2" (at 116.84 127 0) (show_name no) (do_not_autoplace no) (effects (font (size 1.27 1.27)) (justify left)))
  (property "Value" "M3" (at 116.84 132.08 0) (show_name no) (do_not_autoplace no) (effects (font (size 1.27 1.27)) (justify left)))
  (property "Footprint" "MountingHole:MountingHole_3.2mm_M3" (at 114.3 129.54 0) (show_name no) (do_not_autoplace no) (hide yes) (effects (font (size 1.27 1.27)) (justify left)))
  (property "Datasheet" "" (at 114.3 129.54 0) (show_name no) (do_not_autoplace no) (hide yes) (effects (font (size 1.27 1.27)) (justify left)))
  (property "Description" "" (at 114.3 129.54 0) (show_name no) (do_not_autoplace no) (hide yes) (effects (font (size 1.27 1.27)) (justify left))))
 (symbol
  (lib_id "ode_top_revB:MountingHole")
  (at 127 129.54 0)
  (unit 1)
  (body_style 1)
  (exclude_from_sim no)
  (in_bom no)
  (on_board yes)
  (in_pos_files yes)
  (dnp no)
  (property "Reference" "H3" (at 129.54 127 0) (show_name no) (do_not_autoplace no) (effects (font (size 1.27 1.27)) (justify left)))
  (property "Value" "M3" (at 129.54 132.08 0) (show_name no) (do_not_autoplace no) (effects (font (size 1.27 1.27)) (justify left)))
  (property "Footprint" "MountingHole:MountingHole_3.2mm_M3" (at 127 129.54 0) (show_name no) (do_not_autoplace no) (hide yes) (effects (font (size 1.27 1.27)) (justify left)))
  (property "Datasheet" "" (at 127 129.54 0) (show_name no) (do_not_autoplace no) (hide yes) (effects (font (size 1.27 1.27)) (justify left)))
  (property "Description" "" (at 127 129.54 0) (show_name no) (do_not_autoplace no) (hide yes) (effects (font (size 1.27 1.27)) (justify left))))
 (symbol
  (lib_id "ode_top_revB:MountingHole")
  (at 139.7 129.54 0)
  (unit 1)
  (body_style 1)
  (exclude_from_sim no)
  (in_bom no)
  (on_board yes)
  (in_pos_files yes)
  (dnp no)
  (property "Reference" "H4" (at 142.24 127 0) (show_name no) (do_not_autoplace no) (effects (font (size 1.27 1.27)) (justify left)))
  (property "Value" "M3" (at 142.24 132.08 0) (show_name no) (do_not_autoplace no) (effects (font (size 1.27 1.27)) (justify left)))
  (property "Footprint" "MountingHole:MountingHole_3.2mm_M3" (at 139.7 129.54 0) (show_name no) (do_not_autoplace no) (hide yes) (effects (font (size 1.27 1.27)) (justify left)))
  (property "Datasheet" "" (at 139.7 129.54 0) (show_name no) (do_not_autoplace no) (hide yes) (effects (font (size 1.27 1.27)) (justify left)))
  (property "Description" "" (at 139.7 129.54 0) (show_name no) (do_not_autoplace no) (hide yes) (effects (font (size 1.27 1.27)) (justify left))))
 (symbol
  (lib_id "ode_top_revB:PWR_FLAG")
  (at 50.8 116.84 0)
  (unit 1)
  (body_style 1)
  (exclude_from_sim no)
  (in_bom yes)
  (on_board yes)
  (in_pos_files yes)
  (dnp no)
  (property "Reference" "#FLG001" (at 50.8 116.84 0) (show_name no) (do_not_autoplace no) (hide yes) (effects (font (size 1.27 1.27)) (justify left)))
  (property "Value" "PWR_FLAG" (at 50.8 113.03 0) (show_name no) (do_not_autoplace no) (hide yes) (effects (font (size 1.27 1.27)) (justify left)))
  (property "Footprint" "" (at 50.8 116.84 0) (show_name no) (do_not_autoplace no) (hide yes) (effects (font (size 1.27 1.27)) (justify left)))
  (property "Datasheet" "" (at 50.8 116.84 0) (show_name no) (do_not_autoplace no) (hide yes) (effects (font (size 1.27 1.27)) (justify left)))
  (property "Description" "" (at 50.8 116.84 0) (show_name no) (do_not_autoplace no) (hide yes) (effects (font (size 1.27 1.27)) (justify left)))
  (pin "1"))
 (symbol
  (lib_id "ode_top_revB:+3V3")
  (at 50.8 121.92 0)
  (unit 1)
  (body_style 1)
  (exclude_from_sim no)
  (in_bom yes)
  (on_board yes)
  (in_pos_files yes)
  (dnp no)
  (property "Reference" "#PWR3003" (at 50.8 121.92 0) (show_name no) (do_not_autoplace no) (hide yes) (effects (font (size 1.27 1.27)) (justify left)))
  (property "Value" "+3V3" (at 50.8 118.11 0) (show_name no) (do_not_autoplace no) (effects (font (size 1.27 1.27)) (justify left)))
  (property "Footprint" "" (at 50.8 121.92 0) (show_name no) (do_not_autoplace no) (hide yes) (effects (font (size 1.27 1.27)) (justify left)))
  (property "Datasheet" "" (at 50.8 121.92 0) (show_name no) (do_not_autoplace no) (hide yes) (effects (font (size 1.27 1.27)) (justify left)))
  (property "Description" "" (at 50.8 121.92 0) (show_name no) (do_not_autoplace no) (hide yes) (effects (font (size 1.27 1.27)) (justify left)))
  (pin "1"))
 (symbol
  (lib_id "ode_top_revB:PWR_FLAG")
  (at 68.58 116.84 0)
  (unit 1)
  (body_style 1)
  (exclude_from_sim no)
  (in_bom yes)
  (on_board yes)
  (in_pos_files yes)
  (dnp no)
  (property "Reference" "#FLG002" (at 68.58 116.84 0) (show_name no) (do_not_autoplace no) (hide yes) (effects (font (size 1.27 1.27)) (justify left)))
  (property "Value" "PWR_FLAG" (at 68.58 113.03 0) (show_name no) (do_not_autoplace no) (hide yes) (effects (font (size 1.27 1.27)) (justify left)))
  (property "Footprint" "" (at 68.58 116.84 0) (show_name no) (do_not_autoplace no) (hide yes) (effects (font (size 1.27 1.27)) (justify left)))
  (property "Datasheet" "" (at 68.58 116.84 0) (show_name no) (do_not_autoplace no) (hide yes) (effects (font (size 1.27 1.27)) (justify left)))
  (property "Description" "" (at 68.58 116.84 0) (show_name no) (do_not_autoplace no) (hide yes) (effects (font (size 1.27 1.27)) (justify left)))
  (pin "1"))
 (symbol
  (lib_id "ode_top_revB:GND")
  (at 68.58 121.92 0)
  (unit 1)
  (body_style 1)
  (exclude_from_sim no)
  (in_bom yes)
  (on_board yes)
  (in_pos_files yes)
  (dnp no)
  (property "Reference" "#GND008" (at 68.58 121.92 0) (show_name no) (do_not_autoplace no) (hide yes) (effects (font (size 1.27 1.27)) (justify left)))
  (property "Value" "GND" (at 68.58 125.73 0) (show_name no) (do_not_autoplace no) (effects (font (size 1.27 1.27)) (justify left)))
  (property "Footprint" "" (at 68.58 121.92 0) (show_name no) (do_not_autoplace no) (hide yes) (effects (font (size 1.27 1.27)) (justify left)))
  (property "Datasheet" "" (at 68.58 121.92 0) (show_name no) (do_not_autoplace no) (hide yes) (effects (font (size 1.27 1.27)) (justify left)))
  (property "Description" "" (at 68.58 121.92 0) (show_name no) (do_not_autoplace no) (hide yes) (effects (font (size 1.27 1.27)) (justify left)))
  (pin "1"))
 (sheet_instances
  (path ""
   (page "1")))
 (embedded_fonts no))
